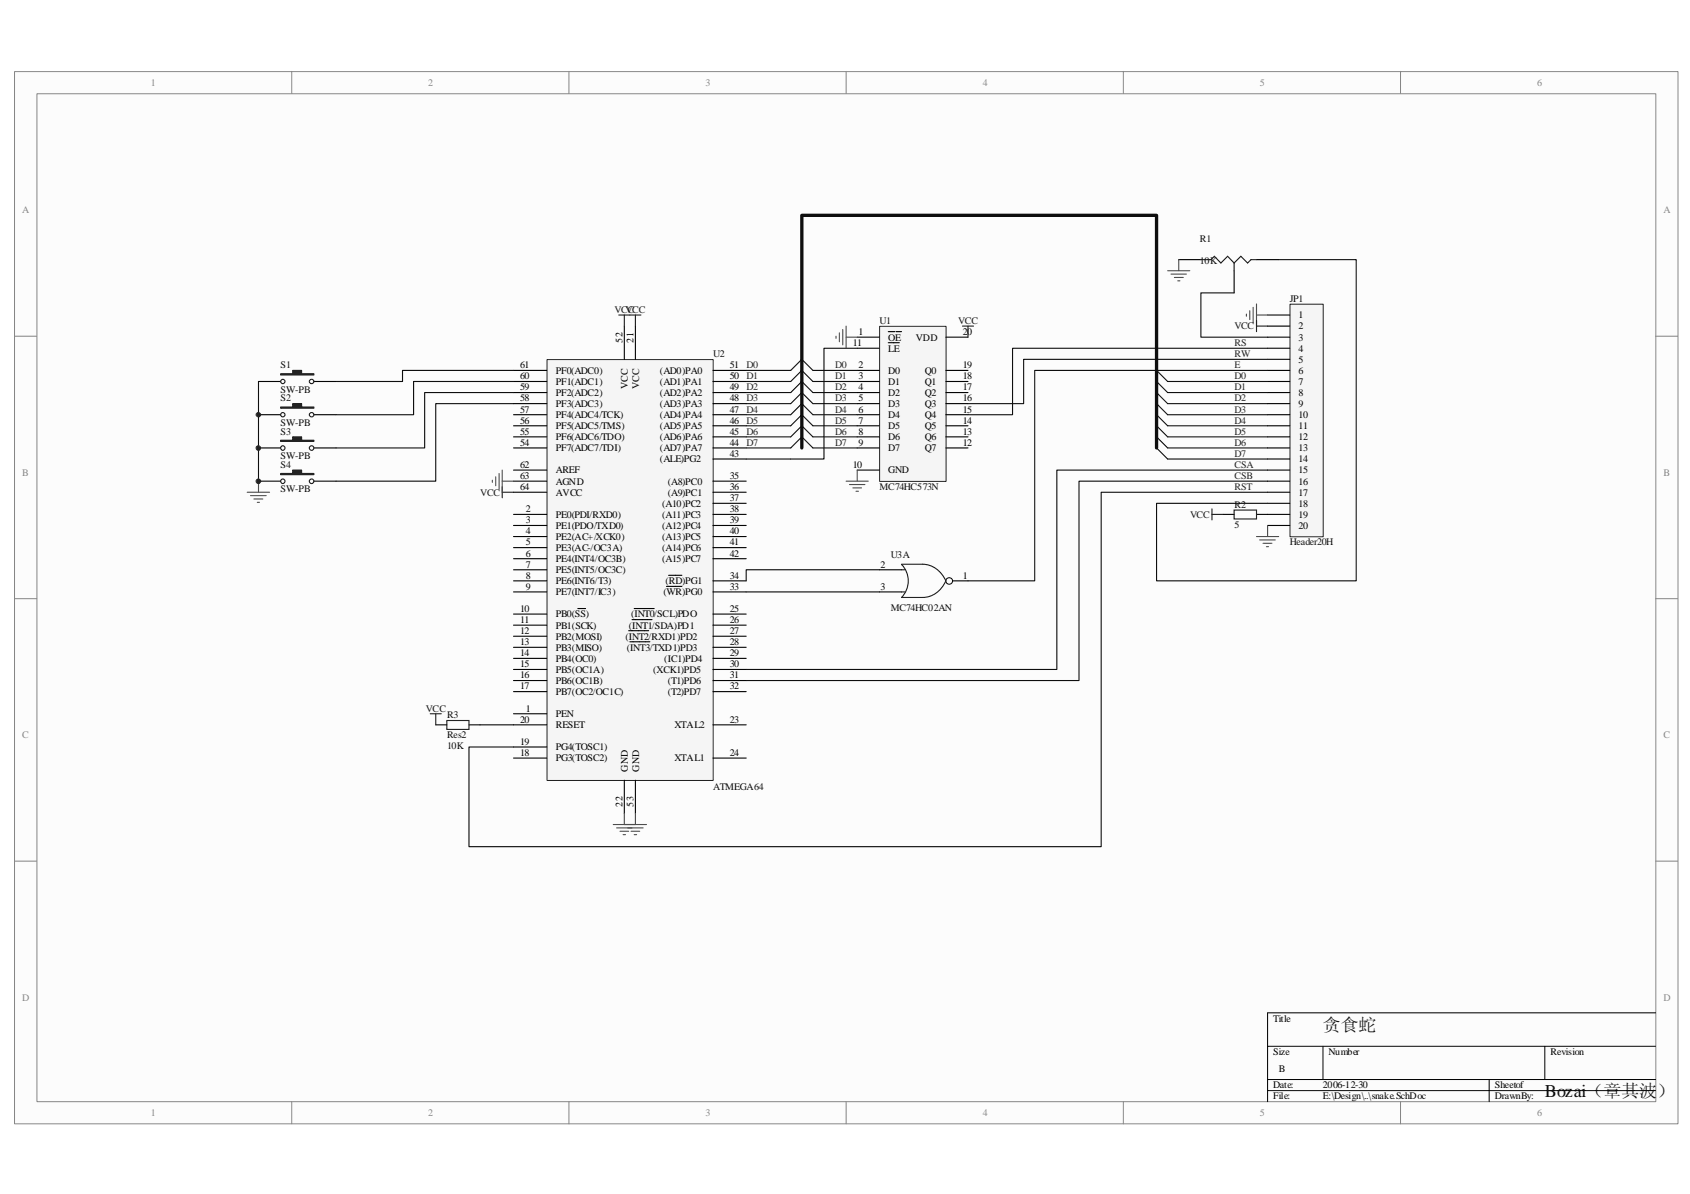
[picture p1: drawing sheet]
# Altium schematic sheet snake.SchDoc
size B

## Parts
JP1  Header 20H  [HDR1X20H]
R1  value 10K  [VR3]
R2  value 5  [AXIAL-0.4]
R3  Res2  value 10K  [AXIAL-0.4]
S1  SW-PB  [SPST-2]
S2  SW-PB  [SPST-2]
S3  SW-PB  [SPST-2]
S4  SW-PB  [SPST-2]
U1  MC74HC573N  [DIP-20/E5.3]
U2  ATMEGA64  [TQFP-64]
U3  MC74HC02AN  [DIP-14/D19.7]  (part A of 4)

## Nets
GND: JP1.1 JP1.20 R1.2(B) S1.1 S2.1 S3.1 S4.1 U1.1(~{OE}) U1.10(GND) U2.22(GND) U2.53(GND) U2.63(AGND)
VCC: JP1.2 R2.1 R3.1 U1.20(VDD) U2.21(VCC) U2.52(VCC) U2.64(AVCC)
CSA: JP1.15 U2.30((XCK1)_PD5)
CSB: JP1.16 U2.31((T1)_PD6)
D0: JP1.7 U1.2(D0) U2.51((AD0)_PA0)
D1: JP1.8 U1.3(D1) U2.50((AD1)_PA1)
D2: JP1.9 U1.4(D2) U2.49((AD2)_PA2)
D3: JP1.10 U1.5(D3) U2.48((AD3)_PA3)
D4: JP1.11 U1.6(D4) U2.47((AD4)_PA4)
D5: JP1.12 U1.7(D5) U2.46((AD5)_PA5)
D6: JP1.13 U1.8(D6) U2.45((AD6)_PA6)
D7: JP1.14 U1.9(D7) U2.44((AD7)_PA7)
E: JP1.6 U3.1(Y)
RS: JP1.4 U1.15(Q4)
RST: JP1.17 U2.19(PG4_(TOSC1))
RW: JP1.5 U1.16(Q3)
NetJP1_3: JP1.3 R1.3(TAP)
NetJP1_18: JP1.18 R1.1(A)
NetJP1_19: JP1.19 R2.2
NetR3_2: R3.2 U2.20(~{RESET})
NetS1_2: S1.2 U2.61(PF0_(ADC0))
NetS2_2: S2.2 U2.60(PF1_(ADC1))
NetS3_2: S3.2 U2.59(PF2_(ADC2))
NetS4_2: S4.2 U2.58(PF3_(ADC3))
NetU1_11: U1.11(~{LE}) U2.43((ALE)_PG2)
NetU2_33: U2.33((~{WR})_PG0) U3.3(B)
NetU2_34: U2.34((~{RD})_PG1) U3.2(A)

Not connected (* = marked no-connect by the designer): U1 12(Q7) 13(Q6) 14(Q5) 17(Q2) 18(Q1) 19(Q0); U2 1(~{PEN}) 2(PE0_(PDI_/_RXD0)) 3(PE1_(PDO_/_TXD0)_) 4(PE2_(AC+_/_XCK0)) 5(PE3_(AC-_/_OC3A)) 6(PE4_(INT4_/_OC3B)) 7(PE5_(INT5_/_OC3C)) 8(PE6_(INT6_/_T3)) 9(PE7_(INT7_/_IC3)) 10(PB0_(~{_S}S_)) 11(PB1_(SCK)) 12(PB2_(MOSI)) 13(PB3_(MISO)) 14(PB4_(OC0)) 15(PB5_(OC1A)) 16(PB6_(OC1B)) 17(PB7_(OC2_/_OC1C)) 18(PG3_(TOSC2)) 23(XTAL2) 24(XTAL1) 25((~{INT0}_/_SCL)_PDO) 26((~{INT1}_/_SDA)__PD1) 27((~{INT2}_/_RXD1)_PD2) 28((~{INT3}_/_TXD1)_PD3) 29((IC1)_PD4) 32((T2)_PD7) 35((A8)_PC0) 36((A9)_PC1) 37((A10)_PC2) 38((A11)_PC3) 39((A12)_PC4) 40((A13)_PC5) 41((A14)_PC6) 42((A15)_PC7) 54(PF7_(ADC7_/_TDI)) 55(PF6_(ADC6_/_TDO)) 56(PF5_(ADC5_/_TMS)) 57(PF4_(ADC4_/_TCK)) 62(AREF); U3 7(GND) 14(VDD)

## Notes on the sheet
- 贪食蛇
- Bozai（章其波）
